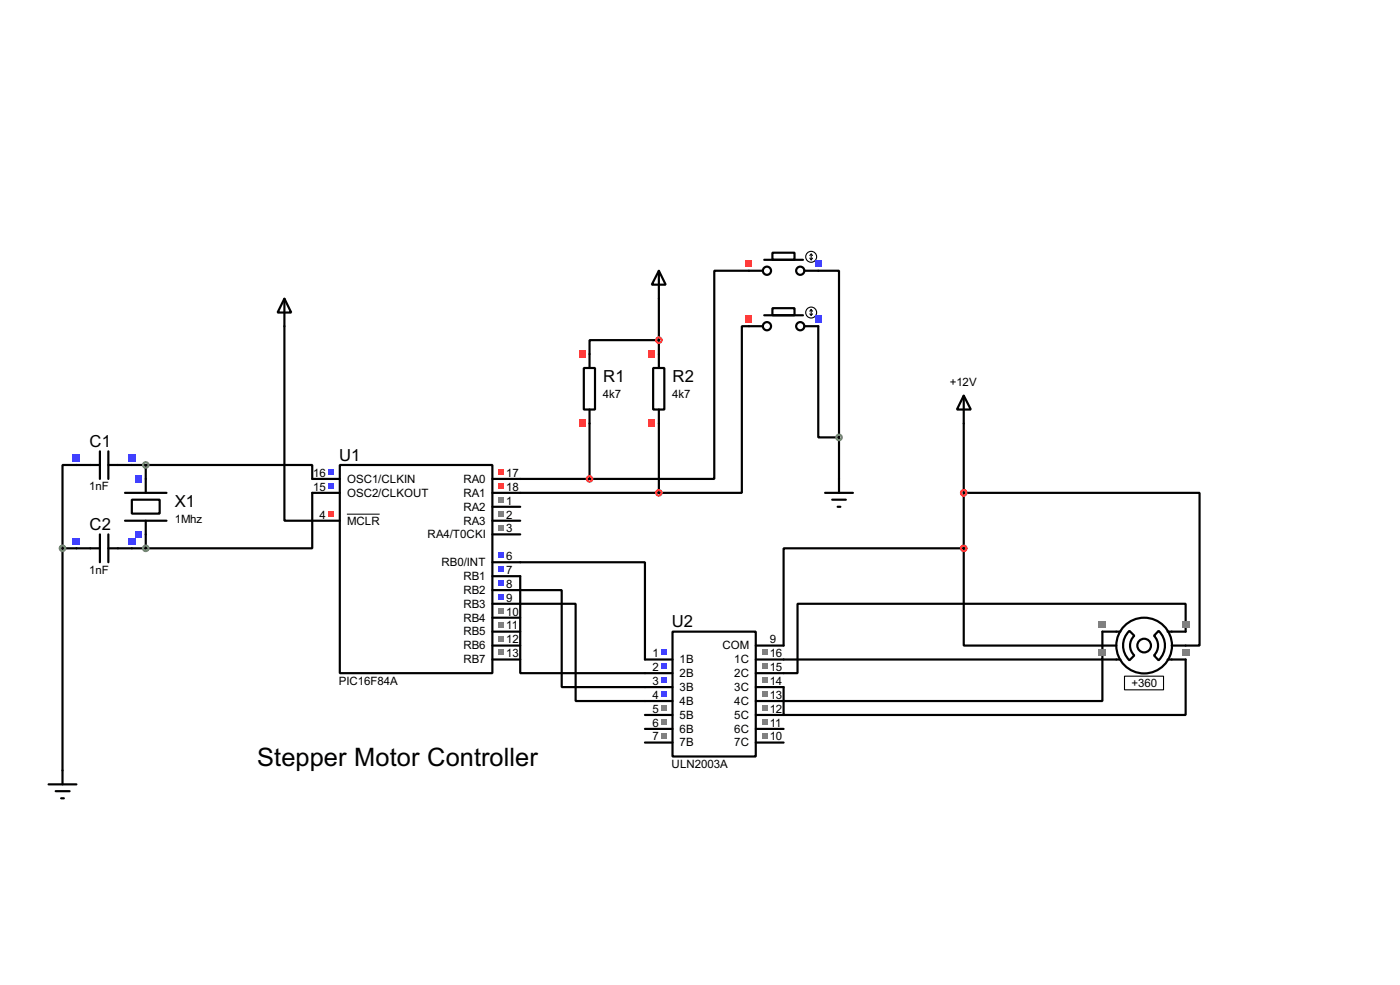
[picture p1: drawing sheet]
<svg xmlns="http://www.w3.org/2000/svg" width="256mm" height="180mm" viewBox="0 0 256 180" stroke-linecap="round" stroke-linejoin="round" font-family="sans-serif">
<g fill="none" stroke="#000" stroke-width=".4">
<path d="M52.1 59.7v35.6h10.2M120.7 54.7v10.1M137.2 49.6h-6.3v38.1h-22.9M137.2 59.7h-1.3v30.5h-15.2M149.9 59.7v20.4h3.8M149.9 49.6h3.8v30.5M108 77.5v10.2M120.7 62.3h-12.7v2.5M120.7 77.5v12.7M176.6 77.5v22.9M14 85.1h-2.5v15.3M24.2 85.1h2.5"/>
<path d="M26.7 85.1h30.5v2.6h5.1M26.7 85.1v2.6M26.7 97.8v2.6M62.3 85.1h27.9v38.1h-27.9zM62.3 90.2h-5.1v10.2h-30.5M90.2 87.7h17.8M90.2 90.2h30.5M90.2 92.8h5.1M90.2 95.3h5.1M90.2 97.8h5.1M153.7 80.1v7.6M176.6 90.2h43.2v28h-2.6"/>
<path d="M11.5 100.4h2.5M11.5 100.4v40.6M24.2 100.4h2.5M90.2 102.9h28v17.8M90.2 105.5h5.1v17.7h22.9M90.2 108h12.7v17.8h15.3M90.2 110.5h15.3v17.8h12.7M90.2 113.1h5.1M90.2 115.6h5.1M90.2 118.2h5.1M176.6 100.4h-33v17.8M176.6 100.4v17.8h25.4"/>
<path d="M202 115.6v5.1h-58.4M217.2 115.6v-5.1h-71.1v12.7h-2.5M90.2 120.7h5.1M202 120.7v7.6h-58.4M217.2 120.7v10.2h-73.6v-5.1"/>
</g>
<path d="M63.6 94.1h6" fill="none" stroke="#000" stroke-width=".18"/>
<g fill="#4040ff">
<path d="M60.1 85.9h1v1h-1z"/>
<path d="M91.4 101.1h1v1.1h-1z"/>
<path d="M91.4 103.7h1v1h-1z"/>
<path d="M91.4 106.2h1v1h-1z"/>
<path d="M91.4 108.8h1v1h-1z"/>
</g>
<g fill="#808080">
<path d="M91.4 111.3h1v1h-1z"/>
<path d="M91.4 113.8h1v1.1h-1z"/>
<path d="M91.4 116.4h1v1h-1z"/>
<path d="M91.4 118.9h1v1h-1z"/>
</g>
<g fill="#ff4040">
<path d="M91.4 85.9h1v1h-1z"/>
<path d="M91.4 88.4h1v1.1h-1z"/>
</g>
<g fill="#808080">
<path d="M91.4 91h1v1h-1z"/>
<path d="M91.4 93.5h1v1h-1z"/>
<path d="M91.4 96.1h1v1h-1z"/>
</g>
<path d="M60.1 88.4h1v1.1h-1z" fill="#4040ff"/>
<path d="M60.1 93.5h1v1h-1z" fill="#ff4040"/>
<path d="M22.9 95.3h7.6M22.9 90.2h7.6M24.2 91.5h5.1v2.5h-5.1zM26.7 87.7v2.5M26.7 95.3v2.5" fill="none" stroke="#000" stroke-width=".4"/>
<g fill="#4040ff">
<path d="M24.8 97.2h1.3v1.3h-1.3z"/>
<path d="M24.8 87h1.3v1.3h-1.3z"/>
</g>
<path d="M14 85.1h4.3M18.3 82.6v5.1M19.9 82.6v5.1M19.9 85.1h4.3" fill="none" stroke="#000" stroke-width=".4"/>
<g fill="#4040ff">
<path d="M13.4 83.2h1.3v1.3h-1.3z"/>
<path d="M23.5 83.2h1.3v1.3h-1.3z"/>
</g>
<path d="M18.3 97.8v5.1M19.9 97.8v5.1M14 100.4h4.3M19.9 100.4h4.3" fill="none" stroke="#000" stroke-width=".4"/>
<g fill="#4040ff">
<path d="M13.4 98.5h1.3v1.2h-1.3z"/>
<path d="M23.5 98.5h1.3v1.2h-1.3z"/>
</g>
<g fill="none" stroke="#000" stroke-width=".4">
<path d="M52.1 54.7l1.3 2.5h-2.5zM52.1 54.7v5M123.2 115.6h15.3v22.9h-15.3zM138.5 118.2h5.1M118.2 120.7h5M118.2 123.2h5M118.2 125.8h5M118.2 128.3h5M118.2 130.9h5M118.2 133.4h5M118.2 135.9h5M138.5 120.7h5.1"/>
<path d="M138.5 123.2h5.1M138.5 125.8h5.1M138.5 128.3h5.1M138.5 130.9h5.1M138.5 133.4h5.1M138.5 135.9h5.1M8.9 143.6h5.1M10.2 144.8h2.6M11.2 146.1h.5M11.5 141v2.6"/>
</g>
<g fill="none" stroke="#60a060" stroke-width=".4">
<circle cx="26.7" cy="85.1" r=".5"/>
<circle cx="11.4" cy="100.4" r=".5"/>
<circle cx="26.7" cy="100.4" r=".5"/>
</g>
<path d="M121.1 118.9h1v1h-1z" fill="#4040ff"/>
<path d="M139.6 118.9h1v1h-1z" fill="#808080"/>
<path d="M121.1 121.5h1v1h-1z" fill="#4040ff"/>
<path d="M139.6 121.5h1v1h-1z" fill="#808080"/>
<path d="M121.1 124h1v1h-1z" fill="#4040ff"/>
<path d="M139.6 124h1v1h-1z" fill="#808080"/>
<path d="M121.1 126.5h1v1.1h-1z" fill="#4040ff"/>
<g fill="#808080">
<path d="M139.6 126.5h1v1.1h-1z"/>
<path d="M121.1 129.1h1v1h-1z"/>
<path d="M139.6 129.1h1v1h-1z"/>
<path d="M121.1 131.6h1v1h-1z"/>
<path d="M139.6 131.6h1v1h-1z"/>
<path d="M121.1 134.2h1v1h-1z"/>
<path d="M139.6 134.2h1v1h-1z"/>
</g>
<g fill="none" stroke="#000" stroke-width=".4">
<path d="M202 115.6h3.3M202 118.2h2.5M206.9 115.5l.9 .9a2.45 2.45 0 0 0 0 3.6l-.9 .9a3.7 3.7 0 0 1 0-5.4zM212.3 115.5a3.7 3.7 0 0 1 0 5.4l-.9-.9a2.54 2.54 0 0 0 0-3.6zM213.9 115.6h3.3M214.7 118.2h2.5M202 120.7h3.3M213.9 120.7h3.3"/>
<circle cx="209.6" cy="118.2" r="5.1"/>
<circle cx="209.6" cy="118.2" r="1.25"/>
</g>
<path d="M206 123.8h7.2v2.5h-7.2z" fill="none" stroke="#000" stroke-width=".2"/>
<g fill="#808080">
<path d="M201.3 113.7h1.3v1.3h-1.3z"/>
<path d="M201.3 118.8h1.3v1.3h-1.3z"/>
<path d="M216.6 113.7h1.3v1.3h-1.3z"/>
<path d="M216.6 118.8h1.3v1.3h-1.3z"/>
</g>
<g fill="none" stroke="#000" stroke-width=".4">
<path d="M137.2 49.6h2.6M140 47.6h7.1M141.5 46.3h4.1v1.3h-4.1zM147.4 49.6h2.5M176.6 72.4l1.3 2.6h-2.6zM176.6 72.4v5.1"/>
<circle cx="140.5" cy="49.6" r=".75"/>
<circle cx="146.6" cy="49.6" r=".75"/>
</g>
<g fill="none" stroke="#f00" stroke-width=".4">
<circle cx="176.5" cy="90.2" r=".5"/>
<circle cx="176.5" cy="100.4" r=".5"/>
</g>
<g fill="none" stroke="#000" stroke-width=".2">
<path d="M148.4 47.3l.2 .3M148.6 46.5v1.1M148.6 46.5l-.2 .3M148.6 46.5l.3 .3M148.9 47.3l-.3 .3"/>
<circle cx="148.6" cy="47" r="1"/>
</g>
<path d="M136.6 47.7h1.2v1.2h-1.2z" fill="#ff4040"/>
<path d="M149.3 47.7h1.2v1.2h-1.2z" fill="#4040ff"/>
<g fill="none" stroke="#000" stroke-width=".4">
<path d="M137.2 59.7h2.6M140 57.7h7.1M141.5 56.4h4.1v1.3h-4.1zM147.4 59.7h2.5"/>
<circle cx="140.5" cy="59.7" r=".75"/>
<circle cx="146.6" cy="59.7" r=".75"/>
</g>
<g fill="none" stroke="#000" stroke-width=".2">
<path d="M148.4 57.5l.2 .2M148.6 56.7v1M148.6 56.7l-.2 .3M148.6 56.7l.3 .3M148.9 57.5l-.3 .2"/>
<circle cx="148.6" cy="57.2" r="1"/>
</g>
<path d="M136.6 57.8h1.2v1.3h-1.2z" fill="#ff4040"/>
<path d="M149.3 57.8h1.2v1.3h-1.2z" fill="#4040ff"/>
<path d="M120.7 49.6l1.3 2.5h-2.6zM120.7 49.6v5.1M107 67.4h2v7.6h-2zM108 64.8v2.6M108 75v2.5" fill="none" stroke="#000" stroke-width=".4"/>
<g fill="#ff4040">
<path d="M106.1 76.9h1.3v1.3h-1.3z"/>
<path d="M106.1 64.2h1.3v1.3h-1.3z"/>
</g>
<path d="M119.7 67.4h2v7.6h-2zM120.7 64.8v2.6M120.7 75v2.5" fill="none" stroke="#000" stroke-width=".4"/>
<g fill="#ff4040">
<path d="M118.8 76.9h1.3v1.3h-1.3z"/>
<path d="M118.8 64.2h1.3v1.3h-1.3z"/>
</g>
<circle cx="120.7" cy="62.3" r=".5" fill="none" stroke="#ff4127" stroke-width=".4"/>
<g fill="none" stroke="#ff4040" stroke-width=".4">
<circle cx="108" cy="87.7" r=".5"/>
<circle cx="120.7" cy="90.2" r=".5"/>
</g>
<path d="M151.2 90.2h5.1M152.5 91.5h2.5M153.5 92.8h.5M153.7 87.7v2.5" fill="none" stroke="#000" stroke-width=".4"/>
<circle cx="153.7" cy="80.1" r=".5" fill="none" stroke="#60a060" stroke-width=".4"/>
<text font-size="5.2" x="47.1" y="140.1">Stepper Motor Controller</text>
<g font-size="3.4">
<text x="110.5" y="69.9">R1</text>
<text x="123.2" y="69.9">R2</text>
<text x="16.4" y="81.8">C1</text>
<text x="62.1" y="84.3">U1</text>
<text x="32.1" y="92.8">X1</text>
<text x="16.4" y="97">C2</text>
<text x="123.1" y="114.8">U2</text>
</g>
<g font-size="2.4">
<text x="174" y="70.6">+12V</text>
<text x="110.5" y="72.9">4k7</text>
<text x="123.2" y="72.9">4k7</text>
<text x="16.4" y="89.8">1nF</text>
<text x="57.4" y="87.3">16</text>
<text x="57.4" y="89.8">15</text>
<text x="63.6" y="88.4">OSC1/CLKIN</text>
<text x="84.9" y="88.4">RA0</text>
<text x="92.8" y="87.3">17</text>
<text x="92.8" y="89.8">18</text>
<text x="32" y="95.7">1Mhz</text>
<text x="58.6" y="94.9">4</text>
<text x="63.6" y="90.9">OSC2/CLKOUT</text>
<text x="84.9" y="90.9">RA1</text>
<text x="84.9" y="93.5">RA2</text>
<text x="92.8" y="92.4">1</text>
<text x="92.8" y="94.9">2</text>
<text x="63.6" y="96">MCLR</text>
<text x="78.3" y="98.5">RA4/T0CKI</text>
<text x="84.9" y="96">RA3</text>
<text x="92.8" y="97.4">3</text>
<text x="16.4" y="105">1nF</text>
<text x="80.9" y="103.6">RB0/INT</text>
<text x="84.9" y="106.2">RB1</text>
<text x="92.8" y="102.5">6</text>
<text x="92.8" y="105.1">7</text>
<text x="92.8" y="107.6">8</text>
<text x="84.9" y="108.7">RB2</text>
<text x="84.9" y="111.2">RB3</text>
<text x="84.9" y="113.8">RB4</text>
<text x="92.8" y="110.1">9</text>
<text x="92.8" y="112.7">10</text>
<text x="84.9" y="116.3">RB5</text>
<text x="84.9" y="118.9">RB6</text>
<text x="92.8" y="115.2">11</text>
<text x="92.8" y="117.8">12</text>
<text x="132.3" y="118.9">COM</text>
<text x="141" y="117.8">9</text>
<text x="62.1" y="125.3">PIC16F84A</text>
<text x="84.9" y="121.4">RB7</text>
<text x="92.8" y="120.3">13</text>
<text x="119.6" y="120.3">1</text>
<text x="119.6" y="122.8">2</text>
<text x="119.6" y="125.4">3</text>
<text x="124.5" y="121.4">1B</text>
<text x="124.5" y="123.9">2B</text>
<text x="134.5" y="121.4">1C</text>
<text x="134.5" y="123.9">2C</text>
<text x="141" y="120.3">16</text>
<text x="141" y="122.8">15</text>
<text x="141" y="125.4">14</text>
<text x="207.3" y="125.7">+360</text>
<text x="119.6" y="127.9">4</text>
<text x="119.6" y="130.5">5</text>
<text x="124.5" y="126.5">3B</text>
<text x="124.5" y="129">4B</text>
<text x="124.5" y="131.6">5B</text>
<text x="134.5" y="126.5">3C</text>
<text x="134.5" y="129">4C</text>
<text x="134.5" y="131.6">5C</text>
<text x="141" y="127.9">13</text>
<text x="141" y="130.5">12</text>
<text x="119.6" y="133">6</text>
<text x="119.6" y="135.5">7</text>
<text x="124.5" y="134.1">6B</text>
<text x="124.5" y="136.6">7B</text>
<text x="134.5" y="134.1">6C</text>
<text x="134.5" y="136.6">7C</text>
<text x="141" y="133">11</text>
<text x="141" y="135.5">10</text>
<text x="123" y="140.6">ULN2003A</text>
</g>
</svg>
